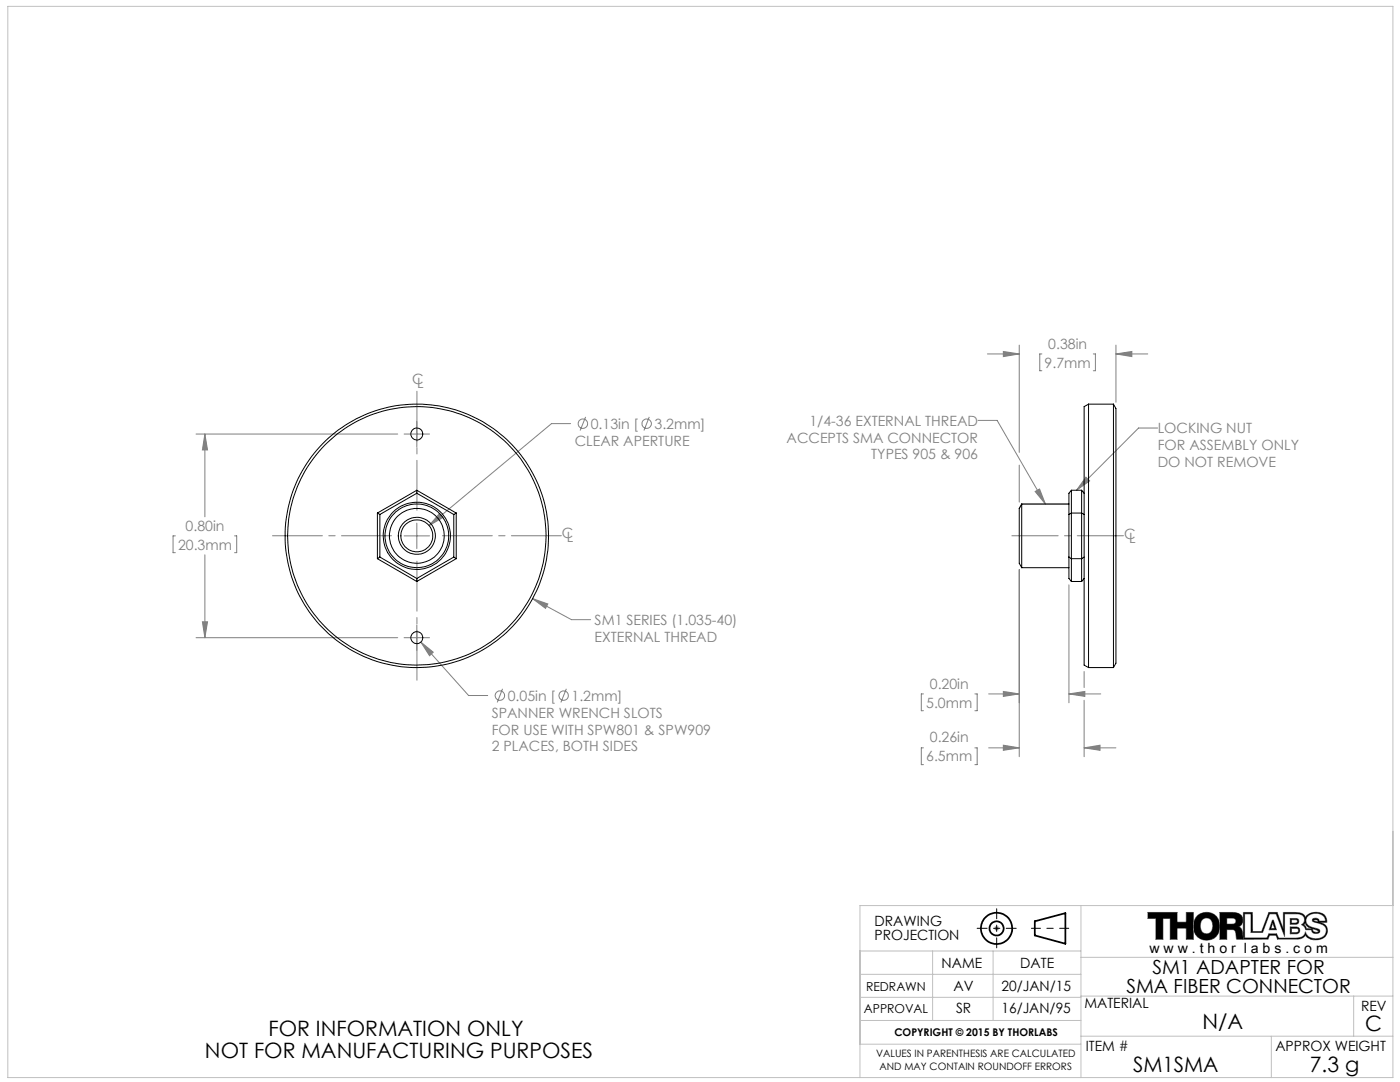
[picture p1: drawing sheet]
<svg xmlns="http://www.w3.org/2000/svg" width="279mm" height="216mm" viewBox="0 0 279 216" stroke-linecap="round" stroke-linejoin="round" font-family="sans-serif">
<g fill="none" stroke="#000" stroke-width=".35">
<path d="M206.5 183.8l6.1-1.6v6.1l-6.1-1.6z"/>
<circle cx="198.9" cy="185.2" r="3.1"/>
<circle cx="198.9" cy="185.2" r="1.4"/>
</g>
<g fill="none" stroke="#808080" stroke-width=".2">
<path d="M197.1 70.6h6.3M200.2 70.1l3.2 .5-3.2 .6zM203.4 68.9v21.4M207.9 70.6h-.4v3.4h.4M218.2 70.6h.4v3.4h-.4M222.7 70.6h6.4M222.7 68.9v11.4M222.7 70.6l3.2-.5v1.1zM39.1 86.6h40.3M40.9 86.6v16.5M40.9 86.6l.5 3.2h-1zM80.6 86.6h5.1"/>
<path d="M83.2 84.1v5M113.9 84.5h-3.8l-24.5 20.4M116.9 83.2l-1.1 2.7M129.6 83.2l-1.1 2.7M195.2 83.9h3.8l9.6 16.7M203.4 92.8v7.4M206.6 98.1l.9-.5 1.1 3zM216.7 95.2l.8 .8-2.7 1.8zM231 85.4h-3.8l-12.4 12.4M35 106.9h-.5v3.4h.5M40.9 110.7v16.5M46.8 106.9h.4v3.4h-.4"/>
<path d="M80.6 106.9h5.1M83.2 104.4v5.1M87.7 102.4l.7 .9-2.8 1.6zM106.3 119.5l3 1-.4 .9zM106.3 119.5l7.8 4.1h3.8M203.4 113.7v37.3M213.3 100.6h-9.4l-.5 .9M213.3 116.7v23.5M39.1 127.2h40.3M40.4 124.1h1l-.5 3.1zM80.6 127.2h5.1M83.2 124.7v5.1"/>
<path d="M84 128.1l9.5 10.7h3.8M84 128.1l2.5 2-.8 .7zM100.3 137.4l-1.1 2.8M113 137.4l-1.1 2.8M184.3 138.5h-.4v3.3h.4M194.6 138.5h.4v3.3h-.4M197.3 138.5h6.1M200.2 138l3.2 .5-3.2 .5zM213.3 138.5l3.2-.5v1zM213.3 138.5h6.4M216.4 134v3.2M216.4 139.7v11.3"/>
<path d="M184.3 149.2h-.4v3.4h.4M194.6 149.2h.4v3.4h-.4M197.3 149.2h6.1M200.2 148.7l3.2 .5-3.2 .5zM216.4 149.2h6.3M216.4 149.2l3.1-.5v1zM198.4 185.2h1M198.5 184.9l.7 .7M198.9 184.7v1M199.2 184.9l-.7 .7M229.1 182.1h5.8v1.9h1.8v-1.9h1.5v5.3h-1.5v-2.2h-1.8v2.2h-1.4v-4.1h-1.4v4.1h-1.4v-4.1h-1.6zM239 182.7a2.7 2.7 0 0 1 3.3-.2 2.7 2.7 0 0 1 1 3.1 2.65 2.65 0 0 1-3.2 1.9 2.65 2.65 0 0 1-1.9-3.3l.2-.6z"/>
<path d="M240 183.4a1.28 1.28 0 0 1 1.5 0 1.28 1.28 0 0 1 .5 1.3 1.27 1.27 0 0 1-.6 1.5 1.27 1.27 0 0 1-1.5-.3 2.15 2.15 0 0 1 .1-2.5zM244.8 183.2h1.2a.61 .61 0 0 1 .7 .6 .61 .61 0 0 1-.7 .6h-1.2zM247.2 184.9a1.46 1.46 0 0 0 .8-1.6 1.46 1.46 0 0 0-1.3-1.2h-3.2v5.3h1.3v-1.9h1.3a1.71 1.71 0 0 1 .6 1.7l.1 .2h1.3M247.2 184.9a2.41 2.41 0 0 1 .9 2.2v.3M247.2 184.9h.1M248.4 182.4h1.3v3.7h2.3l1.4-3.7h1.3l1.7 4.4v-4.4h2.2a1.26 1.26 0 0 1 1.4 .3 1.26 1.26 0 0 1 .1 1.5l-.4 .3a1.2 1.2 0 0 1 .9 1h1.2a.86 .86 0 0 0 .7 .8 .86 .86 0 0 0 .9-.5l-.1-.3a5.9 5.9 0 0 1-2.5-1.2 1.4 1.4 0 0 1 1.3-2 1.84 1.84 0 0 1 2.4 1.5h-1.2a.73 .73 0 0 0-.6-.6 .73 .73 0 0 0-.8 .4l.1 .3 1.3 .4a1.47 1.47 0 0 1 1.4 1.3 1.47 1.47 0 0 1-1.2 1.6 2.19 2.19 0 0 1-3-1.3 1.54 1.54 0 0 1-1.8 1.3h-3.5l-.4-.9h-1.6l-.3 .8h-4.5zM253.9 183.6h.2l.6 1.9h-1.4zM254 184.1l.4 1.2h-.8zM257.5 183.3h1.1a.58 .58 0 0 1 .6 .6 .58 .58 0 0 1-.6 .5h-1.1zM257.5 185h1.2a.69 .69 0 0 1 .7 .6 .69 .69 0 0 1-.7 .7h-1.2zM257.7 183.5l1.1 .1 .1 .4-.4 .2h-.8zM257.7 185.2h1a.43 .43 0 0 1 .5 .5 .43 .43 0 0 1-.5 .4h-1z"/>
<path d="M260.5 184.1a1.57 1.57 0 0 0 1.4 1.2h-1.2l-.5-.8zM262 185.3l1.1 .5a.61 .61 0 0 1-.7 .3 .61 .61 0 0 1-.4-.6zM262.1 183.6a.52 .52 0 0 1 .9 .4zM263.3 184h.1M263.3 184h1.5a1.84 1.84 0 0 0-2.2-2 2.32 2.32 0 0 0-2.1 1.1 1.76 1.76 0 0 0-2.1-1h-2.3v3.3l-1.2-3.3h-1.7l-1.4 3.8h-1.8l-.1-3.8h-1.8v5.3M263.3 184a1.72 1.72 0 0 1 1.6 1.8 1.72 1.72 0 0 1-1.6 1.7 2.53 2.53 0 0 1-2.8-1 1.59 1.59 0 0 1-1.6 .9h-3.9l-.3-.8h-1.3l-.4 .8h-4.9"/>
<circle cx="116.3" cy="84.5" r=".94"/>
<circle cx="129.1" cy="84.5" r=".94"/>
<circle cx="99.8" cy="138.8" r=".94"/>
<circle cx="112.5" cy="138.8" r=".93"/>
</g>
<path d="M205.8 185.2h7.5" fill="none" stroke="#000" stroke-width=".2" stroke-dasharray="15.2 1.3 1.3 1.3" stroke-dashoffset="13.4"/>
<path d="M195 185.2h7.8M198.9 181.3v7.8" fill="none" stroke="#000" stroke-width=".2" stroke-dasharray="15.2 1.3 1.3 1.3" stroke-dashoffset="13.2"/>
<g fill="none" stroke="#c0c0c0" stroke-width=".2">
<path d="M1.6 1.3h276.4v213.7h-276.4zM171.6 189.8h44.1M171.6 199h44.1M171.6 194.4h44.1M186.1 189.8v13.8M198.2 189.8v13.8M215.7 198.8h62.3M215.7 180.7v34.3M215.7 191h62.3M270.2 198.8v8M278 180.7h-106.4v34.3M171.6 203.6h44.1"/>
<path d="M171.6 208.4h44.1M215.7 206.8h62.3M253.7 206.8v8.2"/>
</g>
<path d="M240 183.5a1.27 1.27 0 0 1 1.5-.2 1.27 1.27 0 0 1 .5 1.4 1.28 1.28 0 0 1-.6 1.5 1.28 1.28 0 0 1-1.5-.3 2.12 2.12 0 0 1 .1-2.4zM239 182.7a2.83 2.83 0 0 0-.6 3.4 2.83 2.83 0 0 0 3.2 1.4 2.79 2.79 0 0 0 1.7-3.7 2.79 2.79 0 0 0-3.7-1.5zM229.1 182.1h5.8v1.9h1.8v-1.9h1.5v5.3h-1.5v-2.2h-1.8v2.2h-1.4v-4.1h-1.4v4.1h-1.4v-4.1h-1.6zM243.5 182.1h2.7a1.53 1.53 0 0 1 1.7 .9 1.53 1.53 0 0 1-.7 1.9l.5 .4 .2 .3 .2 1.8h-1.3l-.2-1.4-.5-.5h-1.3v1.9h-1.3zM244.8 183.2v1.2h1.4l.4-.4v-.5l-.3-.3zM262.1 183.6h.5a.24 .24 0 0 1 .3 0 .24 .24 0 0 1 0 .3l-.6-.1zM260.5 184.1a1.57 1.57 0 0 0 1.4 1.2h-1.2l-.2-.5a.4 .4 0 0 1 0-.7zM248.1 182.1v5.3h4.9l.4-.8h1.3l.3 .8h3.9a1.64 1.64 0 0 0 1.6-.9 2.71 2.71 0 0 0 3.7 .6 1.66 1.66 0 0 0 .7-1.9 1.66 1.66 0 0 0-1.6-1.2h1.5a1.88 1.88 0 0 0-2.4-2 2.15 2.15 0 0 0-1.9 1.1v-.2a1.84 1.84 0 0 0-2.1-.8h-2.3v3.3l-1.2-3.3h-1.7l-1.4 3.8h-1.8l-.1-3.8zM248.4 182.4h1.3v3.7h2.3l1.4-3.7h1.3l1.7 4.4v-4.4h2.2a1.32 1.32 0 0 1 1.7 1.3l-.1 .4-.5 .4 .2 .1a1.14 1.14 0 0 1 .7 .9h1.2v.4a.85 .85 0 0 0 .9 .4 .85 .85 0 0 0 .7-.6l-.2-.3-.6-.2a2.02 2.02 0 0 1-1.9-1.3 1.53 1.53 0 0 1 1.7-1.7 1.7 1.7 0 0 1 2.1 1.6h-1.2l-.2-.4-.5-.2-.5 .1-.2 .2a.43 .43 0 0 0 .1 .4 .43 .43 0 0 0 .5 .1l.3 .1a1.75 1.75 0 0 1 1.9 1.5 1.83 1.83 0 0 1-2.4 1.7 1.75 1.75 0 0 1-1.8-1.4 1.54 1.54 0 0 1-1.8 1.3h-3.5l-.4-.9h-1.6l-.3 .8h-4.5zM262 185.3l.6 .2a.34 .34 0 0 1 .4 .5l-.4 .1-.4-.2-.2-.2zM253.9 183.6l-.6 1.9h1.4l-.6-1.9zM254 184.1l.4 1.2h-.8zM257.5 183.3h1.4l.3 .3v.5l-.5 .3h-1.2zM257.7 183.5v.7h1l.2-.3-.1-.3zM257.5 185h1.6l.3 .5-.1 .6-.5 .2h-1.3zM257.7 185.2v.9h1.1l.4-.3v-.3l-.3-.3z" fill-rule="evenodd" fill="#000"/>
<path d="M78.1 106.9h-23.7M83.2 101.8v-23.7M83.2 112v23.7M88.3 106.9h23.7" fill="none" stroke="#808080" stroke-width=".2" stroke-dasharray="15.2 1.3 1.3 1.3" stroke-dashoffset="5.3"/>
<path d="M224.2 106.9h-22.3" fill="none" stroke="#808080" stroke-width=".2" stroke-dasharray="15.2 1.3 1.3 1.3" stroke-dashoffset="6"/>
<g fill="#808080">
<path d="M206.6 98.1l.9-.5 1.1 3z"/>
<path d="M40.9 86.6l.5 3.2h-1zM40.4 124.1h1l-.5 3.1zM87.7 102.4l-2.1 2.5 2.8-1.6zM106.3 119.5l2.6 1.9 .4-.9zM84 128.1l1.7 2.7 .8-.7zM200.2 138l3.2 .5-3.2 .5zM213.3 138.5l3.2-.5v1zM200.2 148.7l3.2 .5-3.2 .5zM216.4 149.2l3.1-.5v1zM200.2 70.1l3.2 .5-3.2 .6zM222.7 70.6l3.2-.5v1.1zM216.7 95.2l.8 .8-2.7 1.8z"/>
</g>
<g fill="none" stroke="#000" stroke-width=".2">
<path d="M83.2 98.4l7.4 4.3M83.2 97.8v.6M83.2 97.8l7.9 4.6M83.2 98.4l-7.4 4.3M83.2 97.8l-7.9 4.6M213.8 97.8v18.2M213.8 97.8l-.5 .6v17l.5 .6M213.8 97.8h2.1M215.9 97.8v18.2M215.9 97.8l.5 .6M217.2 80.6v52.6M217.2 80.6l-.8 .5v51.6l.8 .5"/>
<path d="M217.2 80.6h5M222.2 80.6l.5 .9v50.8l-.5 .9M222.2 80.6v52.6M75.3 111.5l7.9 4.5M75.3 102.4l.5 .3M75.3 102.4v9.1M75.8 111.2l7.4 4.2M75.8 102.7v8.5M75.8 111.2l-.5 .3M83.2 115.4v.6M90.6 102.7v8.5M90.6 111.2l-7.4 4.2"/>
<path d="M90.6 111.2l.5 .3M91.1 102.4l-.5 .3M91.1 111.5l-7.9 4.5M91.1 102.4v9.1M203.9 100.6v12.7M203.9 100.6l-.5 .9v10.9l.5 .9M203.9 113.3h9.4M203.9 100.6h9.4M213.3 111.2l.5 .3h2.1l.5-.3M213.3 102.7l.5-.3h2.1l.5 .3M213.8 116h2.1M216.4 115.4l-.5 .6"/>
<path d="M217.2 133.2h5"/>
<circle cx="83.2" cy="86.6" r="1.19"/>
<circle cx="83.2" cy="106.9" r="3.7"/>
<circle cx="83.2" cy="106.9" r="6.7"/>
<circle cx="83.2" cy="106.9" r="25.8"/>
<circle cx="83.2" cy="106.9" r="6.4"/>
<circle cx="83.2" cy="106.9" r="5.5"/>
<circle cx="83.2" cy="106.9" r="26.3"/>
<circle cx="83.2" cy="106.9" r="3.2"/>
<circle cx="83.2" cy="127.2" r="1.19"/>
</g>
<g font-size="4.2">
<text x="53.6" y="206.8">FOR INFORMATION ONLY</text>
<text x="240" y="205.3">N/A</text>
<text x="272.5" y="205.8">C</text>
<text x="40.9" y="211">NOT FOR MANUFACTURING PURPOSES</text>
<text x="226.1" y="213.9">SM1SMA</text>
<text x="261.4" y="213.9">7.3 g</text>
</g>
<g font-size="3.9">
<text x="230" y="194.3">SM1 ADAPTER FOR</text>
<text x="224.8" y="198.2">SMA FIBER CONNECTOR</text>
</g>
<g font-size="2.8" fill="#808080">
<text x="209.2" y="69.6">0.38in</text>
<text x="82.2" y="76.6">C</text>
<text x="83.3" y="77.4">L</text>
<text x="208.5" y="73.4">9.7mm</text>
<text x="114.7" y="89">CLEAR APERTURE</text>
<text x="117.9" y="85.6">0.13in [</text>
<text x="130.6" y="85.6">3.2mm]</text>
<text x="157" y="88.3">ACCEPTS SMA CONNECTOR</text>
<text x="161.5" y="85">1/4-36 EXTERNAL THREAD</text>
<text x="231.1" y="86.5">LOCKING NUT</text>
<text x="231.1" y="89.8">FOR ASSEMBLY ONLY</text>
<text x="173.9" y="91.7">TYPES 905 &amp; 906</text>
<text x="231.1" y="93.2">DO NOT REMOVE</text>
<text x="37" y="105.9">0.80in</text>
<text x="112.1" y="107.4">C</text>
<text x="224.3" y="107.6">C</text>
<text x="35.5" y="109.7">20.3mm</text>
<text x="113.1" y="108.2">L</text>
<text x="225.4" y="108.4">L</text>
<text x="118.7" y="124.7">SM1 SERIES (1.035-40)</text>
<text x="118.7" y="128.1">EXTERNAL THREAD</text>
<text x="185.6" y="137.4">0.20in</text>
<text x="98.1" y="143.2">SPANNER WRENCH SLOTS</text>
<text x="101.3" y="139.8">0.05in [</text>
<text x="114.1" y="139.8">1.2mm]</text>
<text x="184.9" y="141.2">5.0mm</text>
<text x="98.1" y="146.6">FOR USE WITH SPW801 &amp; SPW909</text>
<text x="98.1" y="149.9">2 PLACES, BOTH SIDES</text>
<text x="185.6" y="148.2">0.26in</text>
<text x="184.9" y="151.9">6.5mm</text>
</g>
<g font-size="2.8">
<text x="174.5" y="184.8">DRAWING</text>
<text x="174.5" y="187.6">PROJECTION</text>
<text x="229.4" y="190.2">w w w . t h o r l a b s . c o m</text>
<text x="187.9" y="193.2">NAME</text>
<text x="190.3" y="197.7">AV</text>
<text x="199.9" y="197.7">20/JAN/15</text>
<text x="203.6" y="193.2">DATE</text>
<text x="190.8" y="202.2">SR</text>
<text x="199.9" y="202.2">16/JAN/95</text>
<text x="216.4" y="201.2">MATERIAL</text>
<text x="271.6" y="201.8">REV</text>
<text x="216.7" y="209.7">ITEM #</text>
<text x="254.5" y="209.7">APPROX WEIGHT</text>
</g>
<g font-size="2.5">
<text x="172.9" y="197.7">REDRAWN</text>
<text x="172.4" y="202.2">APPROVAL</text>
</g>
<text font-size="2.1" x="178.5" y="206.8">COPYRIGHT © 2015 BY THORLABS</text>
<g font-size="2">
<text x="174.8" y="211">VALUES IN PARENTHESIS ARE CALCULATED</text>
<text x="175.5" y="213.5">AND MAY CONTAIN ROUNDOFF ERRORS</text>
</g>
</svg>
